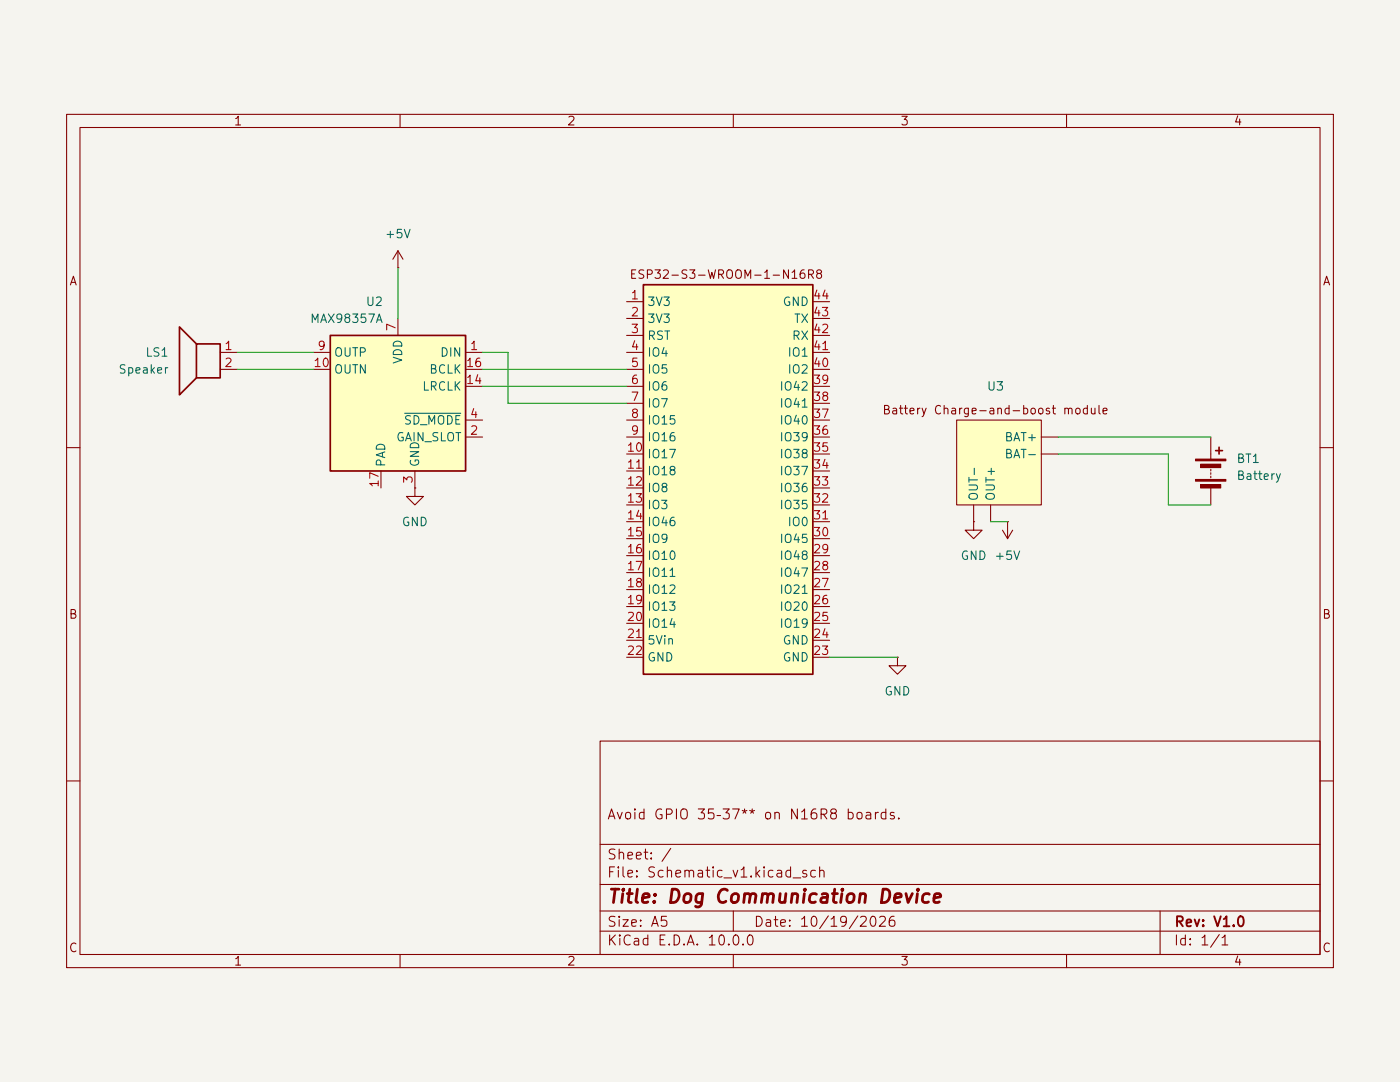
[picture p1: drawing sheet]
(kicad_sch
 (version 20260306)
 (generator "eeschema")
 (generator_version "10.0")
 (paper "A5")
 (title_block
  (title "Dog Communication Device")
  (date "10/19/2026")
  (rev "V1.0")
  (comment 1 "Avoid GPIO 35–37** on N16R8 boards."))
 (lib_symbols
  (symbol "Audio:MAX98357A" (exclude_from_sim no) (in_bom yes) (on_board yes)
   (in_pos_files yes)
   (duplicate_pin_numbers_are_jumpers no)
   (property "Reference" "U" (at -8.89 11.43 0) (show_name no) (do_not_autoplace no) (effects (font (size 1.27 1.27))))
   (property "Value" "MAX98357A" (at 10.16 11.43 0) (show_name no) (do_not_autoplace no) (effects (font (size 1.27 1.27))))
   (property "Footprint" "Package_DFN_QFN:TQFN-16-1EP_3x3mm_P0.5mm_EP1.23x1.23mm" (at -1.27 -2.54 0) (show_name no) (do_not_autoplace no) (hide yes) (effects (font (size 1.27 1.27))))
   (property "Datasheet" "https://www.analog.com/media/en/technical-documentation/data-sheets/MAX98357A-MAX98357B.pdf" (at 0 -2.54 0) (show_name no) (do_not_autoplace no) (hide yes) (effects (font (size 1.27 1.27))))
   (property "Description" "Mono DAC with amplifier, I2S, PCM, TDM, 32-bit, 96khz, 3.2W, TQFP-16" (at 0 0 0) (show_name no) (do_not_autoplace no) (hide yes) (effects (font (size 1.27 1.27))))
   (symbol "MAX98357A_1_1"
    (rectangle (start -10.16 10.16) (end 10.16 -10.16) (stroke (width 0.254) (type default)) (fill (type background)))
    (pin input line (at -12.7 7.62 0) (length 2.54) (name "DIN" (effects (font (size 1.27 1.27)))) (number "1" (effects (font (size 1.27 1.27)))))
    (pin passive line (at -12.7 -5.08 0) (length 2.54) (name "GAIN_SLOT" (effects (font (size 1.27 1.27)))) (number "2" (effects (font (size 1.27 1.27)))))
    (pin power_in line (at -2.54 -12.7 90) (length 2.54) (name "GND" (effects (font (size 1.27 1.27)))) (number "3" (effects (font (size 1.27 1.27)))))
    (pin input line (at -12.7 -2.54 0) (length 2.54) (name "~{SD_MODE}" (effects (font (size 1.27 1.27)))) (number "4" (effects (font (size 1.27 1.27)))))
    (pin no_connect line (at 10.16 2.54 180) (length 2.54) (hide yes) (name "NC" (effects (font (size 1.27 1.27)))) (number "5" (effects (font (size 1.27 1.27)))))
    (pin no_connect line (at 10.16 0 180) (length 2.54) (hide yes) (name "NC" (effects (font (size 1.27 1.27)))) (number "6" (effects (font (size 1.27 1.27)))))
    (pin power_in line (at 0 12.7 270) (length 2.54) (name "VDD" (effects (font (size 1.27 1.27)))) (number "7" (effects (font (size 1.27 1.27)))))
    (pin passive line (at 0 12.7 270) (length 2.54) (hide yes) (name "VDD" (effects (font (size 1.27 1.27)))) (number "8" (effects (font (size 1.27 1.27)))))
    (pin output line (at 12.7 7.62 180) (length 2.54) (name "OUTP" (effects (font (size 1.27 1.27)))) (number "9" (effects (font (size 1.27 1.27)))))
    (pin output line (at 12.7 5.08 180) (length 2.54) (name "OUTN" (effects (font (size 1.27 1.27)))) (number "10" (effects (font (size 1.27 1.27)))))
    (pin passive line (at -2.54 -12.7 90) (length 2.54) (hide yes) (name "GND" (effects (font (size 1.27 1.27)))) (number "11" (effects (font (size 1.27 1.27)))))
    (pin no_connect line (at 10.16 -5.08 180) (length 2.54) (hide yes) (name "NC" (effects (font (size 1.27 1.27)))) (number "12" (effects (font (size 1.27 1.27)))))
    (pin no_connect line (at 10.16 -7.62 180) (length 2.54) (hide yes) (name "NC" (effects (font (size 1.27 1.27)))) (number "13" (effects (font (size 1.27 1.27)))))
    (pin input line (at -12.7 2.54 0) (length 2.54) (name "LRCLK" (effects (font (size 1.27 1.27)))) (number "14" (effects (font (size 1.27 1.27)))))
    (pin passive line (at -2.54 -12.7 90) (length 2.54) (hide yes) (name "GND" (effects (font (size 1.27 1.27)))) (number "15" (effects (font (size 1.27 1.27)))))
    (pin input line (at -12.7 5.08 0) (length 2.54) (name "BCLK" (effects (font (size 1.27 1.27)))) (number "16" (effects (font (size 1.27 1.27)))))
    (pin unspecified line (at 2.54 -12.7 90) (length 2.54) (name "PAD" (effects (font (size 1.27 1.27)))) (number "17" (effects (font (size 1.27 1.27))))))
   (embedded_fonts no))
  (symbol "Custom Board:ESP32-S3-WROOM-1-N16R8" (exclude_from_sim no) (in_bom yes) (on_board yes)
   (in_pos_files yes)
   (duplicate_pin_numbers_are_jumpers no)
   (property "Reference" "U" (at 0 0 0) (show_name no) (do_not_autoplace no) (effects (font (size 1.27 1.27))))
   (property "Value" "" (at 0 0 0) (show_name no) (do_not_autoplace no) (effects (font (size 1.27 1.27))))
   (property "Footprint" "" (at 0 0 0) (show_name no) (do_not_autoplace no) (hide yes) (effects (font (size 1.27 1.27))))
   (property "Datasheet" "" (at 0 0 0) (show_name no) (do_not_autoplace no) (hide yes) (effects (font (size 1.27 1.27))))
   (property "Description" "" (at 0 0 0) (show_name no) (do_not_autoplace no) (hide yes) (effects (font (size 1.27 1.27))))
   (symbol "ESP32-S3-WROOM-1-N16R8_1_1"
    (rectangle (start 0 58.42) (end 25.4 0) (stroke (width 0.254) (type solid)) (fill (type background)))
    (text "ESP32-S3-WROOM-1-N16R8" (at 12.446 59.944 0) (effects (font (size 1.27 1.27))))
    (pin power_out line (at -2.54 55.88 0) (length 2.54) (name "3V3" (effects (font (size 1.27 1.27)))) (number "1" (effects (font (size 1.27 1.27)))))
    (pin power_out line (at -2.54 53.34 0) (length 2.54) (name "3V3" (effects (font (size 1.27 1.27)))) (number "2" (effects (font (size 1.27 1.27)))))
    (pin input line (at -2.54 50.8 0) (length 2.54) (name "RST" (effects (font (size 1.27 1.27)))) (number "3" (effects (font (size 1.27 1.27)))))
    (pin bidirectional line (at -2.54 48.26 0) (length 2.54) (name "IO4" (effects (font (size 1.27 1.27)))) (number "4" (effects (font (size 1.27 1.27)))))
    (pin bidirectional line (at -2.54 45.72 0) (length 2.54) (name "IO5" (effects (font (size 1.27 1.27)))) (number "5" (effects (font (size 1.27 1.27)))))
    (pin bidirectional line (at -2.54 43.18 0) (length 2.54) (name "IO6" (effects (font (size 1.27 1.27)))) (number "6" (effects (font (size 1.27 1.27)))))
    (pin bidirectional line (at -2.54 40.64 0) (length 2.54) (name "IO7" (effects (font (size 1.27 1.27)))) (number "7" (effects (font (size 1.27 1.27)))))
    (pin bidirectional line (at -2.54 38.1 0) (length 2.54) (name "IO15" (effects (font (size 1.27 1.27)))) (number "8" (effects (font (size 1.27 1.27)))))
    (pin bidirectional line (at -2.54 35.56 0) (length 2.54) (name "IO16" (effects (font (size 1.27 1.27)))) (number "9" (effects (font (size 1.27 1.27)))))
    (pin bidirectional line (at -2.54 33.02 0) (length 2.54) (name "IO17" (effects (font (size 1.27 1.27)))) (number "10" (effects (font (size 1.27 1.27)))))
    (pin bidirectional line (at -2.54 30.48 0) (length 2.54) (name "IO18" (effects (font (size 1.27 1.27)))) (number "11" (effects (font (size 1.27 1.27)))))
    (pin bidirectional line (at -2.54 27.94 0) (length 2.54) (name "IO8" (effects (font (size 1.27 1.27)))) (number "12" (effects (font (size 1.27 1.27)))))
    (pin bidirectional line (at -2.54 25.4 0) (length 2.54) (name "IO3" (effects (font (size 1.27 1.27)))) (number "13" (effects (font (size 1.27 1.27)))))
    (pin bidirectional line (at -2.54 22.86 0) (length 2.54) (name "IO46" (effects (font (size 1.27 1.27)))) (number "14" (effects (font (size 1.27 1.27)))))
    (pin bidirectional line (at -2.54 20.32 0) (length 2.54) (name "IO9" (effects (font (size 1.27 1.27)))) (number "15" (effects (font (size 1.27 1.27)))))
    (pin bidirectional line (at -2.54 17.78 0) (length 2.54) (name "IO10" (effects (font (size 1.27 1.27)))) (number "16" (effects (font (size 1.27 1.27)))))
    (pin bidirectional line (at -2.54 15.24 0) (length 2.54) (name "IO11" (effects (font (size 1.27 1.27)))) (number "17" (effects (font (size 1.27 1.27)))))
    (pin bidirectional line (at -2.54 12.7 0) (length 2.54) (name "IO12" (effects (font (size 1.27 1.27)))) (number "18" (effects (font (size 1.27 1.27)))))
    (pin bidirectional line (at -2.54 10.16 0) (length 2.54) (name "IO13" (effects (font (size 1.27 1.27)))) (number "19" (effects (font (size 1.27 1.27)))))
    (pin bidirectional line (at -2.54 7.62 0) (length 2.54) (name "IO14" (effects (font (size 1.27 1.27)))) (number "20" (effects (font (size 1.27 1.27)))))
    (pin power_out line (at -2.54 5.08 0) (length 2.54) (name "5Vin" (effects (font (size 1.27 1.27)))) (number "21" (effects (font (size 1.27 1.27)))))
    (pin power_in line (at -2.54 2.54 0) (length 2.54) (name "GND" (effects (font (size 1.27 1.27)))) (number "22" (effects (font (size 1.27 1.27)))))
    (pin power_in line (at 27.94 2.54 180) (length 2.54) (name "GND" (effects (font (size 1.27 1.27)))) (number "23" (effects (font (size 1.27 1.27)))))
    (pin power_in line (at 27.94 5.08 180) (length 2.54) (name "GND" (effects (font (size 1.27 1.27)))) (number "24" (effects (font (size 1.27 1.27)))))
    (pin bidirectional line (at 27.94 7.62 180) (length 2.54) (name "IO19" (effects (font (size 1.27 1.27)))) (number "25" (effects (font (size 1.27 1.27)))))
    (pin bidirectional line (at 27.94 10.16 180) (length 2.54) (name "IO20" (effects (font (size 1.27 1.27)))) (number "26" (effects (font (size 1.27 1.27)))))
    (pin bidirectional line (at 27.94 12.7 180) (length 2.54) (name "IO21" (effects (font (size 1.27 1.27)))) (number "27" (effects (font (size 1.27 1.27)))))
    (pin bidirectional line (at 27.94 15.24 180) (length 2.54) (name "IO47" (effects (font (size 1.27 1.27)))) (number "28" (effects (font (size 1.27 1.27)))))
    (pin bidirectional line (at 27.94 17.78 180) (length 2.54) (name "IO48" (effects (font (size 1.27 1.27)))) (number "29" (effects (font (size 1.27 1.27)))))
    (pin bidirectional line (at 27.94 20.32 180) (length 2.54) (name "IO45" (effects (font (size 1.27 1.27)))) (number "30" (effects (font (size 1.27 1.27)))))
    (pin bidirectional line (at 27.94 22.86 180) (length 2.54) (name "IO0" (effects (font (size 1.27 1.27)))) (number "31" (effects (font (size 1.27 1.27)))))
    (pin bidirectional line (at 27.94 25.4 180) (length 2.54) (name "IO35" (effects (font (size 1.27 1.27)))) (number "32" (effects (font (size 1.27 1.27)))))
    (pin bidirectional line (at 27.94 27.94 180) (length 2.54) (name "IO36" (effects (font (size 1.27 1.27)))) (number "33" (effects (font (size 1.27 1.27)))))
    (pin bidirectional line (at 27.94 30.48 180) (length 2.54) (name "IO37" (effects (font (size 1.27 1.27)))) (number "34" (effects (font (size 1.27 1.27)))))
    (pin bidirectional line (at 27.94 33.02 180) (length 2.54) (name "IO38" (effects (font (size 1.27 1.27)))) (number "35" (effects (font (size 1.27 1.27)))))
    (pin bidirectional line (at 27.94 35.56 180) (length 2.54) (name "IO39" (effects (font (size 1.27 1.27)))) (number "36" (effects (font (size 1.27 1.27)))))
    (pin bidirectional line (at 27.94 38.1 180) (length 2.54) (name "IO40" (effects (font (size 1.27 1.27)))) (number "37" (effects (font (size 1.27 1.27)))))
    (pin bidirectional line (at 27.94 40.64 180) (length 2.54) (name "IO41" (effects (font (size 1.27 1.27)))) (number "38" (effects (font (size 1.27 1.27)))))
    (pin bidirectional line (at 27.94 43.18 180) (length 2.54) (name "IO42" (effects (font (size 1.27 1.27)))) (number "39" (effects (font (size 1.27 1.27)))))
    (pin bidirectional line (at 27.94 45.72 180) (length 2.54) (name "IO2" (effects (font (size 1.27 1.27)))) (number "40" (effects (font (size 1.27 1.27)))))
    (pin bidirectional line (at 27.94 48.26 180) (length 2.54) (name "IO1" (effects (font (size 1.27 1.27)))) (number "41" (effects (font (size 1.27 1.27)))))
    (pin bidirectional line (at 27.94 50.8 180) (length 2.54) (name "RX" (effects (font (size 1.27 1.27)))) (number "42" (effects (font (size 1.27 1.27)))))
    (pin bidirectional line (at 27.94 53.34 180) (length 2.54) (name "TX" (effects (font (size 1.27 1.27)))) (number "43" (effects (font (size 1.27 1.27)))))
    (pin power_in line (at 27.94 55.88 180) (length 2.54) (name "GND" (effects (font (size 1.27 1.27)))) (number "44" (effects (font (size 1.27 1.27))))))
   (embedded_fonts no))
  (symbol "Custom Board:Unnamed_battery_charge-and-boost_module" (exclude_from_sim no) (in_bom yes) (on_board yes)
   (in_pos_files yes)
   (duplicate_pin_numbers_are_jumpers no)
   (property "Reference" "U" (at 0 0 0) (show_name no) (do_not_autoplace no) (effects (font (size 1.27 1.27))))
   (property "Value" "" (at 0 0 0) (show_name no) (do_not_autoplace no) (effects (font (size 1.27 1.27))))
   (property "Footprint" "" (at 0 0 0) (show_name no) (do_not_autoplace no) (hide yes) (effects (font (size 1.27 1.27))))
   (property "Datasheet" "" (at 0 0 0) (show_name no) (do_not_autoplace no) (hide yes) (effects (font (size 1.27 1.27))))
   (property "Description" "" (at 0 0 0) (show_name no) (do_not_autoplace no) (hide yes) (effects (font (size 1.27 1.27))))
   (symbol "Unnamed_battery_charge-and-boost_module_1_1"
    (rectangle (start 0 12.7) (end 12.7 0) (stroke (width 0) (type solid)) (fill (type background)))
    (text "Battery Charge-and-boost module" (at 5.842 14.224 0) (effects (font (size 1.27 1.27))))
    (pin power_in line (at 2.54 -2.54 90) (length 2.54) (name "OUT-" (effects (font (size 1.27 1.27)))) (number "" (effects (font (size 1.27 1.27)))))
    (pin power_out line (at 5.08 -2.54 90) (length 2.54) (name "OUT+" (effects (font (size 1.27 1.27)))) (number "" (effects (font (size 1.27 1.27)))))
    (pin power_in line (at 15.24 10.16 180) (length 2.54) (name "BAT+" (effects (font (size 1.27 1.27)))) (number "" (effects (font (size 1.27 1.27)))))
    (pin power_out line (at 15.24 7.62 180) (length 2.54) (name "BAT-" (effects (font (size 1.27 1.27)))) (number "" (effects (font (size 1.27 1.27))))))
   (embedded_fonts no))
  (symbol "Device:Battery"
   (pin_numbers (hide yes))
   (pin_names
    (offset 0) (hide yes)) (exclude_from_sim no) (in_bom yes) (on_board yes)
   (in_pos_files yes)
   (duplicate_pin_numbers_are_jumpers no)
   (property "Reference" "BT" (at 2.54 2.54 0) (show_name no) (do_not_autoplace no) (effects (font (size 1.27 1.27)) (justify left)))
   (property "Value" "Battery" (at 2.54 0 0) (show_name no) (do_not_autoplace no) (effects (font (size 1.27 1.27)) (justify left)))
   (property "Footprint" "" (at 0 1.524 90) (show_name no) (do_not_autoplace no) (hide yes) (effects (font (size 1.27 1.27))))
   (property "Datasheet" "" (at 0 1.524 90) (show_name no) (do_not_autoplace no) (hide yes) (effects (font (size 1.27 1.27))))
   (property "Description" "Multiple-cell battery" (at 0 0 0) (show_name no) (do_not_autoplace no) (hide yes) (effects (font (size 1.27 1.27))))
   (property "Sim.Device" "V" (at 0 0 0) (show_name no) (do_not_autoplace no) (hide yes) (effects (font (size 1.27 1.27))))
   (property "Sim.Type" "DC" (at 0 0 0) (show_name no) (do_not_autoplace no) (hide yes) (effects (font (size 1.27 1.27))))
   (property "Sim.Pins" "1=+ 2=-" (at 0 0 0) (show_name no) (do_not_autoplace no) (hide yes) (effects (font (size 1.27 1.27))))
   (symbol "Battery_0_1"
    (rectangle (start -2.286 1.778) (end 2.286 1.524) (stroke (width 0) (type default)) (fill (type outline)))
    (rectangle (start -2.286 -1.27) (end 2.286 -1.524) (stroke (width 0) (type default)) (fill (type outline)))
    (rectangle (start -1.524 1.016) (end 1.524 0.508) (stroke (width 0) (type default)) (fill (type outline)))
    (rectangle (start -1.524 -2.032) (end 1.524 -2.54) (stroke (width 0) (type default)) (fill (type outline)))
    (polyline (pts (xy 0 1.778) (xy 0 2.54)) (stroke (width 0) (type default)) (fill (type none)))
    (polyline (pts (xy 0 0) (xy 0 0.254)) (stroke (width 0) (type default)) (fill (type none)))
    (polyline (pts (xy 0 -0.508) (xy 0 -0.254)) (stroke (width 0) (type default)) (fill (type none)))
    (polyline (pts (xy 0 -1.016) (xy 0 -0.762)) (stroke (width 0) (type default)) (fill (type none)))
    (polyline (pts (xy 0.762 3.048) (xy 1.778 3.048)) (stroke (width 0.254) (type default)) (fill (type none)))
    (polyline (pts (xy 1.27 3.556) (xy 1.27 2.54)) (stroke (width 0.254) (type default)) (fill (type none))))
   (symbol "Battery_1_1"
    (pin passive line (at 0 5.08 270) (length 2.54) (name "+" (effects (font (size 1.27 1.27)))) (number "1" (effects (font (size 1.27 1.27)))))
    (pin passive line (at 0 -5.08 90) (length 2.54) (name "-" (effects (font (size 1.27 1.27)))) (number "2" (effects (font (size 1.27 1.27))))))
   (embedded_fonts no))
  (symbol "Device:Speaker"
   (pin_names
    (offset 0) (hide yes)) (exclude_from_sim no) (in_bom yes) (on_board yes)
   (in_pos_files yes)
   (duplicate_pin_numbers_are_jumpers no)
   (property "Reference" "LS" (at 1.27 5.715 0) (show_name no) (do_not_autoplace no) (effects (font (size 1.27 1.27)) (justify right)))
   (property "Value" "Speaker" (at 1.27 3.81 0) (show_name no) (do_not_autoplace no) (effects (font (size 1.27 1.27)) (justify right)))
   (property "Footprint" "" (at 0 -5.08 0) (show_name no) (do_not_autoplace no) (hide yes) (effects (font (size 1.27 1.27))))
   (property "Datasheet" "" (at -0.254 -1.27 0) (show_name no) (do_not_autoplace no) (hide yes) (effects (font (size 1.27 1.27))))
   (property "Description" "Speaker" (at 0 0 0) (show_name no) (do_not_autoplace no) (hide yes) (effects (font (size 1.27 1.27))))
   (symbol "Speaker_0_0"
    (rectangle (start -2.54 1.27) (end 1.016 -3.81) (stroke (width 0.254) (type default)) (fill (type none)))
    (polyline (pts (xy 1.016 1.27) (xy 3.556 3.81) (xy 3.556 -6.35) (xy 1.016 -3.81)) (stroke (width 0.254) (type default)) (fill (type none))))
   (symbol "Speaker_1_1"
    (pin input line (at -5.08 0 0) (length 2.54) (name "1" (effects (font (size 1.27 1.27)))) (number "1" (effects (font (size 1.27 1.27)))))
    (pin input line (at -5.08 -2.54 0) (length 2.54) (name "2" (effects (font (size 1.27 1.27)))) (number "2" (effects (font (size 1.27 1.27))))))
   (embedded_fonts no))
  (symbol "power:+5V"
   (power global)
   (pin_numbers (hide yes))
   (pin_names
    (offset 0) (hide yes)) (exclude_from_sim no) (in_bom yes) (on_board yes)
   (in_pos_files yes)
   (duplicate_pin_numbers_are_jumpers no)
   (property "Reference" "#PWR" (at 0 -3.81 0) (show_name no) (do_not_autoplace no) (hide yes) (effects (font (size 1.27 1.27))))
   (property "Value" "+5V" (at 0 3.556 0) (show_name no) (do_not_autoplace no) (effects (font (size 1.27 1.27))))
   (property "Footprint" "" (at 0 0 0) (show_name no) (do_not_autoplace no) (hide yes) (effects (font (size 1.27 1.27))))
   (property "Datasheet" "" (at 0 0 0) (show_name no) (do_not_autoplace no) (hide yes) (effects (font (size 1.27 1.27))))
   (property "Description" "Power symbol creates a global label with name \"+5V\"" (at 0 0 0) (show_name no) (do_not_autoplace no) (hide yes) (effects (font (size 1.27 1.27))))
   (symbol "+5V_0_1"
    (polyline (pts (xy -0.762 1.27) (xy 0 2.54)) (stroke (width 0) (type default)) (fill (type none)))
    (polyline (pts (xy 0 2.54) (xy 0.762 1.27)) (stroke (width 0) (type default)) (fill (type none)))
    (polyline (pts (xy 0 0) (xy 0 2.54)) (stroke (width 0) (type default)) (fill (type none))))
   (symbol "+5V_1_1"
    (pin power_in line (at 0 0 90) (length 0) (name "" (effects (font (size 1.27 1.27)))) (number "1" (effects (font (size 1.27 1.27))))))
   (embedded_fonts no))
  (symbol "power:GND"
   (power global)
   (pin_numbers (hide yes))
   (pin_names
    (offset 0) (hide yes)) (exclude_from_sim no) (in_bom yes) (on_board yes)
   (in_pos_files yes)
   (duplicate_pin_numbers_are_jumpers no)
   (property "Reference" "#PWR" (at 0 -6.35 0) (show_name no) (do_not_autoplace no) (hide yes) (effects (font (size 1.27 1.27))))
   (property "Value" "GND" (at 0 -3.81 0) (show_name no) (do_not_autoplace no) (effects (font (size 1.27 1.27))))
   (property "Footprint" "" (at 0 0 0) (show_name no) (do_not_autoplace no) (hide yes) (effects (font (size 1.27 1.27))))
   (property "Datasheet" "" (at 0 0 0) (show_name no) (do_not_autoplace no) (hide yes) (effects (font (size 1.27 1.27))))
   (property "Description" "Power symbol creates a global label with name \"GND\" , ground" (at 0 0 0) (show_name no) (do_not_autoplace no) (hide yes) (effects (font (size 1.27 1.27))))
   (symbol "GND_0_1"
    (polyline (pts (xy 0 0) (xy 0 -1.27) (xy 1.27 -1.27) (xy 0 -2.54) (xy -1.27 -1.27) (xy 0 -1.27)) (stroke (width 0) (type default)) (fill (type none))))
   (symbol "GND_1_1"
    (pin power_in line (at 0 0 270) (length 0) (name "" (effects (font (size 1.27 1.27)))) (number "1" (effects (font (size 1.27 1.27))))))
   (embedded_fonts no)))
 (wire
  (pts (xy 181.61 68.58) (xy 175.26 68.58))
  (stroke (width 0) (type default)))
 (wire
  (pts (xy 175.26 68.58) (xy 175.26 60.96))
  (stroke (width 0) (type default)))
 (wire
  (pts (xy 59.69 40.64) (xy 59.69 33.02))
  (stroke (width 0) (type default)))
 (wire
  (pts (xy 76.2 53.34) (xy 93.98 53.34))
  (stroke (width 0) (type default)))
 (wire
  (pts (xy 175.26 60.96) (xy 158.75 60.96))
  (stroke (width 0) (type default)))
 (wire
  (pts (xy 72.39 50.8) (xy 93.98 50.8))
  (stroke (width 0) (type default)))
 (wire
  (pts (xy 151.13 71.12) (xy 148.59 71.12))
  (stroke (width 0) (type default)))
 (wire
  (pts (xy 72.39 48.26) (xy 93.98 48.26))
  (stroke (width 0) (type default)))
 (wire
  (pts (xy 35.56 48.26) (xy 46.99 48.26))
  (stroke (width 0) (type default)))
 (wire
  (pts (xy 76.2 45.72) (xy 76.2 53.34))
  (stroke (width 0) (type default)))
 (wire
  (pts (xy 35.56 45.72) (xy 46.99 45.72))
  (stroke (width 0) (type default)))
 (wire
  (pts (xy 124.46 91.44) (xy 134.62 91.44))
  (stroke (width 0) (type default)))
 (wire
  (pts (xy 72.39 45.72) (xy 76.2 45.72))
  (stroke (width 0) (type default)))
 (wire
  (pts (xy 158.75 58.42) (xy 181.61 58.42))
  (stroke (width 0) (type default)))
 (symbol
  (lib_id "Device:Battery")
  (at 181.61 63.5 0)
  (unit 1)
  (body_style 1)
  (exclude_from_sim no)
  (in_bom yes)
  (on_board yes)
  (in_pos_files yes)
  (dnp no)
  (fields_autoplaced yes)
  (property "Reference" "BT1" (at 185.42 61.6584 0) (show_name no) (do_not_autoplace no) (effects (font (size 1.27 1.27)) (justify left)))
  (property "Value" "Battery" (at 185.42 64.1984 0) (show_name no) (do_not_autoplace no) (effects (font (size 1.27 1.27)) (justify left)))
  (property "Footprint" "" (at 181.61 61.976 90) (hide yes) (show_name no) (do_not_autoplace no) (effects (font (size 1.27 1.27))))
  (property "Datasheet" "" (at 181.61 61.976 90) (hide yes) (show_name no) (do_not_autoplace no) (effects (font (size 1.27 1.27))))
  (property "Description" "Multiple-cell battery" (at 181.61 63.5 0) (hide yes) (show_name no) (do_not_autoplace no) (effects (font (size 1.27 1.27))))
  (property "Sim.Device" "V" (at 181.61 63.5 0) (hide yes) (show_name no) (do_not_autoplace no) (effects (font (size 1.27 1.27))))
  (property "Sim.Type" "DC" (at 181.61 63.5 0) (hide yes) (show_name no) (do_not_autoplace no) (effects (font (size 1.27 1.27))))
  (property "Sim.Pins" "1=+ 2=-" (at 181.61 63.5 0) (hide yes) (show_name no) (do_not_autoplace no) (effects (font (size 1.27 1.27))))
  (pin "1")
  (pin "2"))
 (symbol
  (lib_id "Custom Board:Unnamed_battery_charge-and-boost_module")
  (at 143.51 68.58 0)
  (unit 1)
  (body_style 1)
  (exclude_from_sim no)
  (in_bom yes)
  (on_board yes)
  (in_pos_files yes)
  (dnp no)
  (fields_autoplaced yes)
  (property "Reference" "U3" (at 149.352 50.8 0) (show_name no) (do_not_autoplace no) (effects (font (size 1.27 1.27))))
  (property "Value" "" (at 143.51 68.58 0) (show_name no) (do_not_autoplace no) (effects (font (size 1.27 1.27))))
  (property "Footprint" "" (at 143.51 68.58 0) (hide yes) (show_name no) (do_not_autoplace no) (effects (font (size 1.27 1.27))))
  (property "Datasheet" "" (at 143.51 68.58 0) (hide yes) (show_name no) (do_not_autoplace no) (effects (font (size 1.27 1.27))))
  (property "Description" "" (at 143.51 68.58 0) (hide yes) (show_name no) (do_not_autoplace no) (effects (font (size 1.27 1.27))))
  (pin "")
  (pin "")
  (pin "")
  (pin ""))
 (symbol
  (lib_id "power:GND")
  (at 62.23 66.04 0)
  (mirror y)
  (unit 1)
  (body_style 1)
  (exclude_from_sim no)
  (in_bom yes)
  (on_board yes)
  (in_pos_files yes)
  (dnp no)
  (fields_autoplaced yes)
  (property "Reference" "#PWR03" (at 62.23 72.39 0) (hide yes) (show_name no) (do_not_autoplace no) (effects (font (size 1.27 1.27))))
  (property "Value" "GND" (at 62.23 71.12 0) (show_name no) (do_not_autoplace no) (effects (font (size 1.27 1.27))))
  (property "Footprint" "" (at 62.23 66.04 0) (hide yes) (show_name no) (do_not_autoplace no) (effects (font (size 1.27 1.27))))
  (property "Datasheet" "" (at 62.23 66.04 0) (hide yes) (show_name no) (do_not_autoplace no) (effects (font (size 1.27 1.27))))
  (property "Description" "Power symbol creates a global label with name \"GND\" , ground" (at 62.23 66.04 0) (hide yes) (show_name no) (do_not_autoplace no) (effects (font (size 1.27 1.27))))
  (pin "1"))
 (symbol
  (lib_id "power:+5V")
  (at 151.13 71.12 0)
  (mirror x)
  (unit 1)
  (body_style 1)
  (exclude_from_sim no)
  (in_bom yes)
  (on_board yes)
  (in_pos_files yes)
  (dnp no)
  (property "Reference" "#PWR01" (at 151.13 67.31 0) (hide yes) (show_name no) (do_not_autoplace no) (effects (font (size 1.27 1.27))))
  (property "Value" "+5V" (at 151.13 76.2 0) (show_name no) (do_not_autoplace no) (effects (font (size 1.27 1.27))))
  (property "Footprint" "" (at 151.13 71.12 0) (hide yes) (show_name no) (do_not_autoplace no) (effects (font (size 1.27 1.27))))
  (property "Datasheet" "" (at 151.13 71.12 0) (hide yes) (show_name no) (do_not_autoplace no) (effects (font (size 1.27 1.27))))
  (property "Description" "Power symbol creates a global label with name \"+5V\"" (at 151.13 71.12 0) (hide yes) (show_name no) (do_not_autoplace no) (effects (font (size 1.27 1.27))))
  (pin "1"))
 (symbol
  (lib_id "Custom Board:ESP32-S3-WROOM-1-N16R8")
  (at 96.52 93.98 0)
  (unit 1)
  (body_style 1)
  (exclude_from_sim no)
  (in_bom yes)
  (on_board yes)
  (in_pos_files yes)
  (dnp no)
  (fields_autoplaced yes)
  (property "Reference" "U1" (at 108.966 30.48 0) (hide yes) (show_name no) (do_not_autoplace no) (effects (font (size 1.27 1.27))))
  (property "Value" "" (at 96.52 93.98 0) (show_name no) (do_not_autoplace no) (effects (font (size 1.27 1.27))))
  (property "Footprint" "" (at 96.52 93.98 0) (hide yes) (show_name no) (do_not_autoplace no) (effects (font (size 1.27 1.27))))
  (property "Datasheet" "" (at 96.52 93.98 0) (hide yes) (show_name no) (do_not_autoplace no) (effects (font (size 1.27 1.27))))
  (property "Description" "" (at 96.52 93.98 0) (hide yes) (show_name no) (do_not_autoplace no) (effects (font (size 1.27 1.27))))
  (pin "12")
  (pin "1")
  (pin "8")
  (pin "5")
  (pin "9")
  (pin "2")
  (pin "3")
  (pin "4")
  (pin "7")
  (pin "10")
  (pin "11")
  (pin "13")
  (pin "6")
  (pin "14")
  (pin "15")
  (pin "16")
  (pin "17")
  (pin "18")
  (pin "19")
  (pin "20")
  (pin "39")
  (pin "23")
  (pin "28")
  (pin "25")
  (pin "32")
  (pin "21")
  (pin "22")
  (pin "24")
  (pin "26")
  (pin "27")
  (pin "29")
  (pin "30")
  (pin "33")
  (pin "34")
  (pin "36")
  (pin "37")
  (pin "31")
  (pin "35")
  (pin "38")
  (pin "41")
  (pin "44")
  (pin "42")
  (pin "40")
  (pin "43"))
 (symbol
  (lib_id "power:GND")
  (at 134.62 91.44 0)
  (unit 1)
  (body_style 1)
  (exclude_from_sim no)
  (in_bom yes)
  (on_board yes)
  (in_pos_files yes)
  (dnp no)
  (fields_autoplaced yes)
  (property "Reference" "#PWR04" (at 134.62 97.79 0) (hide yes) (show_name no) (do_not_autoplace no) (effects (font (size 1.27 1.27))))
  (property "Value" "GND" (at 134.62 96.52 0) (show_name no) (do_not_autoplace no) (effects (font (size 1.27 1.27))))
  (property "Footprint" "" (at 134.62 91.44 0) (hide yes) (show_name no) (do_not_autoplace no) (effects (font (size 1.27 1.27))))
  (property "Datasheet" "" (at 134.62 91.44 0) (hide yes) (show_name no) (do_not_autoplace no) (effects (font (size 1.27 1.27))))
  (property "Description" "Power symbol creates a global label with name \"GND\" , ground" (at 134.62 91.44 0) (hide yes) (show_name no) (do_not_autoplace no) (effects (font (size 1.27 1.27))))
  (pin "1"))
 (symbol
  (lib_id "power:GND")
  (at 146.05 71.12 0)
  (unit 1)
  (body_style 1)
  (exclude_from_sim no)
  (in_bom yes)
  (on_board yes)
  (in_pos_files yes)
  (dnp no)
  (fields_autoplaced yes)
  (property "Reference" "#PWR02" (at 146.05 77.47 0) (hide yes) (show_name no) (do_not_autoplace no) (effects (font (size 1.27 1.27))))
  (property "Value" "GND" (at 146.05 76.2 0) (show_name no) (do_not_autoplace no) (effects (font (size 1.27 1.27))))
  (property "Footprint" "" (at 146.05 71.12 0) (hide yes) (show_name no) (do_not_autoplace no) (effects (font (size 1.27 1.27))))
  (property "Datasheet" "" (at 146.05 71.12 0) (hide yes) (show_name no) (do_not_autoplace no) (effects (font (size 1.27 1.27))))
  (property "Description" "Power symbol creates a global label with name \"GND\" , ground" (at 146.05 71.12 0) (hide yes) (show_name no) (do_not_autoplace no) (effects (font (size 1.27 1.27))))
  (pin "1"))
 (symbol
  (lib_id "Device:Speaker")
  (at 30.48 45.72 0)
  (mirror y)
  (unit 1)
  (body_style 1)
  (exclude_from_sim no)
  (in_bom yes)
  (on_board yes)
  (in_pos_files yes)
  (dnp no)
  (fields_autoplaced yes)
  (property "Reference" "LS1" (at 25.4 45.7199 0) (show_name no) (do_not_autoplace no) (effects (font (size 1.27 1.27)) (justify left)))
  (property "Value" "Speaker" (at 25.4 48.2599 0) (show_name no) (do_not_autoplace no) (effects (font (size 1.27 1.27)) (justify left)))
  (property "Footprint" "" (at 30.48 50.8 0) (hide yes) (show_name no) (do_not_autoplace no) (effects (font (size 1.27 1.27))))
  (property "Datasheet" "" (at 30.734 46.99 0) (hide yes) (show_name no) (do_not_autoplace no) (effects (font (size 1.27 1.27))))
  (property "Description" "Speaker" (at 30.48 45.72 0) (hide yes) (show_name no) (do_not_autoplace no) (effects (font (size 1.27 1.27))))
  (pin "1")
  (pin "2"))
 (symbol
  (lib_id "power:+5V")
  (at 59.69 33.02 0)
  (mirror y)
  (unit 1)
  (body_style 1)
  (exclude_from_sim no)
  (in_bom yes)
  (on_board yes)
  (in_pos_files yes)
  (dnp no)
  (property "Reference" "#PWR05" (at 59.69 36.83 0) (hide yes) (show_name no) (do_not_autoplace no) (effects (font (size 1.27 1.27))))
  (property "Value" "+5V" (at 59.69 27.94 0) (show_name no) (do_not_autoplace no) (effects (font (size 1.27 1.27))))
  (property "Footprint" "" (at 59.69 33.02 0) (hide yes) (show_name no) (do_not_autoplace no) (effects (font (size 1.27 1.27))))
  (property "Datasheet" "" (at 59.69 33.02 0) (hide yes) (show_name no) (do_not_autoplace no) (effects (font (size 1.27 1.27))))
  (property "Description" "Power symbol creates a global label with name \"+5V\"" (at 59.69 33.02 0) (hide yes) (show_name no) (do_not_autoplace no) (effects (font (size 1.27 1.27))))
  (pin "1"))
 (symbol
  (lib_id "Audio:MAX98357A")
  (at 59.69 53.34 0)
  (mirror y)
  (unit 1)
  (body_style 1)
  (exclude_from_sim no)
  (in_bom yes)
  (on_board yes)
  (in_pos_files yes)
  (dnp no)
  (fields_autoplaced yes)
  (property "Reference" "U2" (at 57.5467 38.1 0) (show_name no) (do_not_autoplace no) (effects (font (size 1.27 1.27)) (justify left)))
  (property "Value" "MAX98357A" (at 57.5467 40.64 0) (show_name no) (do_not_autoplace no) (effects (font (size 1.27 1.27)) (justify left)))
  (property "Footprint" "Package_DFN_QFN:TQFN-16-1EP_3x3mm_P0.5mm_EP1.23x1.23mm" (at 60.96 55.88 0) (hide yes) (show_name no) (do_not_autoplace no) (effects (font (size 1.27 1.27))))
  (property "Datasheet" "https://www.analog.com/media/en/technical-documentation/data-sheets/MAX98357A-MAX98357B.pdf" (at 59.69 55.88 0) (hide yes) (show_name no) (do_not_autoplace no) (effects (font (size 1.27 1.27))))
  (property "Description" "Mono DAC with amplifier, I2S, PCM, TDM, 32-bit, 96khz, 3.2W, TQFP-16" (at 59.69 53.34 0) (hide yes) (show_name no) (do_not_autoplace no) (effects (font (size 1.27 1.27))))
  (pin "9")
  (pin "14")
  (pin "4")
  (pin "10")
  (pin "15")
  (pin "16")
  (pin "2")
  (pin "13")
  (pin "5")
  (pin "8")
  (pin "7")
  (pin "12")
  (pin "6")
  (pin "1")
  (pin "3")
  (pin "11")
  (pin "17"))
 (sheet_instances
  (path ""
   (page "1")))
 (embedded_fonts no))
